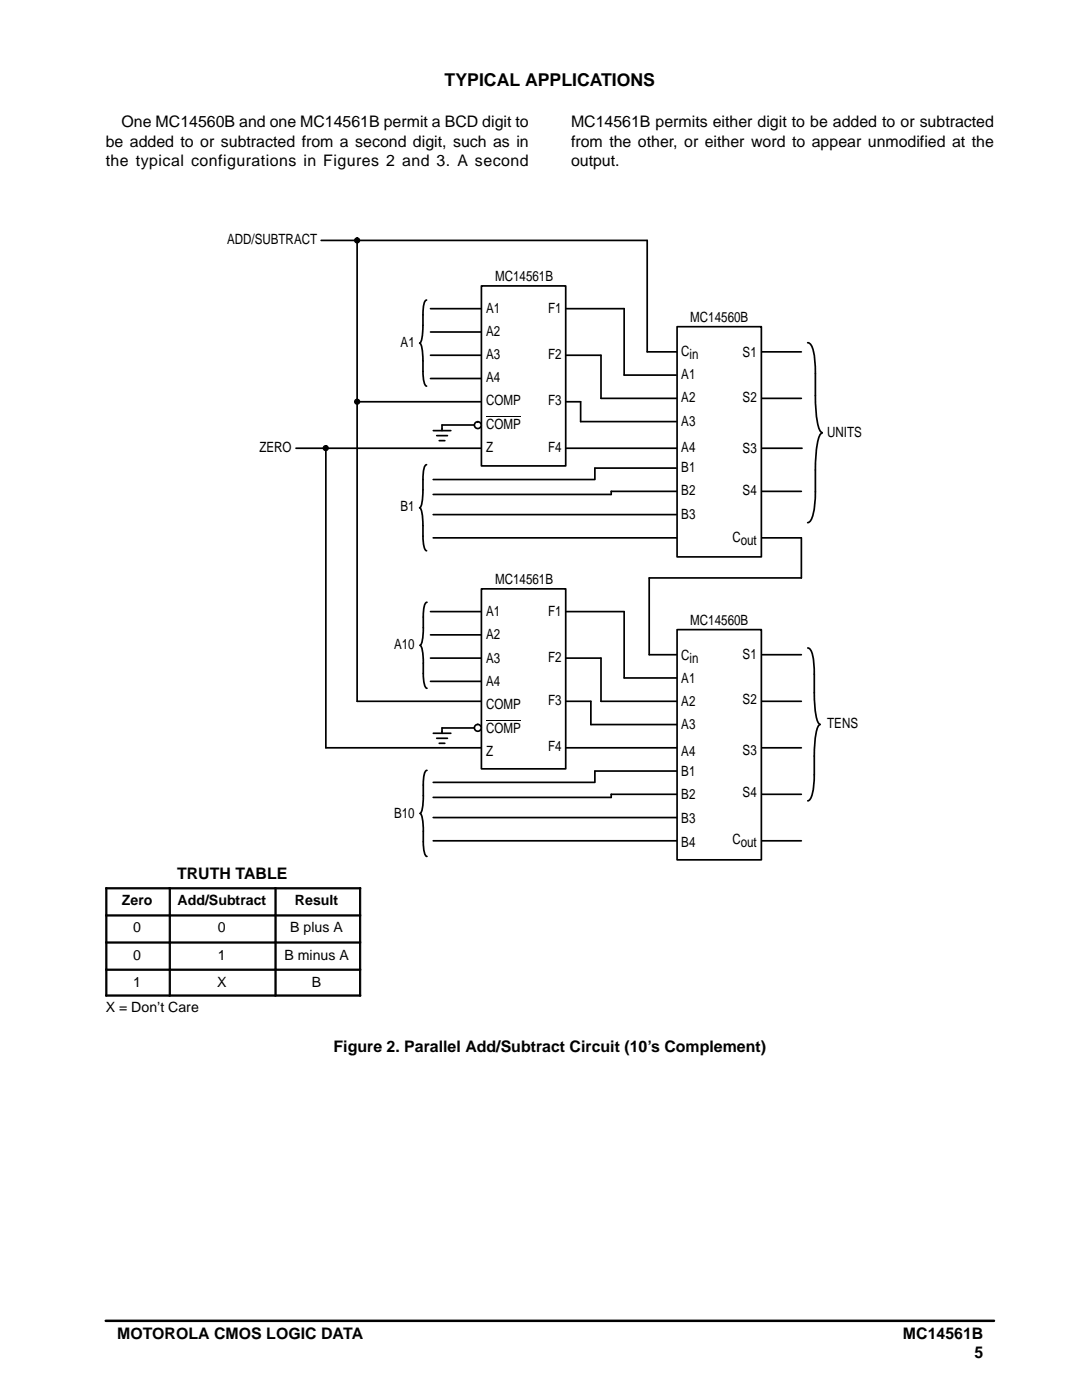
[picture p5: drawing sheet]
<svg xmlns="http://www.w3.org/2000/svg" width="216mm" height="279mm" viewBox="0 0 216 279" stroke-linecap="round" stroke-linejoin="round" font-family="sans-serif">
<path d="M21.1 263.6h177.2" fill="none" stroke="#000" stroke-width=".5"/>
<g fill="none" stroke="#000" stroke-width=".34">
<path d="M64.1 48h65v22.2h30.8M85.9 61.6h38.6M85.9 66.3h10.2M85.9 70.9h34M85.9 75.5h10.2M119.9 79.5h40M124.5 74.9h10.4M59.1 89.5h100.9M71.3 80.2h44.6M88.2 84.8h7.9M115.9 84.1h19M118.7 93.4h16.2"/>
<path d="M122 98.1h37.9M86.4 102.7h48.5M86.4 107.3h73.5"/>
</g>
<path d="M96.1 57.1h16.8v35.9h-16.8z" fill-rule="evenodd" fill="#fff"/>
<path d="M96.1 57.1h16.8v35.9h-16.8z" fill="none" stroke="#000" stroke-width=".34"/>
<path d="M135.1 65.2h16.8v45.9h-16.8z" fill-rule="evenodd" fill="#fff"/>
<g fill="none" stroke="#000" stroke-width=".34">
<path d="M71.3 48v92h46.6v4.6h17.2M119.9 70.9v8.6M124.5 61.6v13.3M135.1 65.2h16.8v45.9h-16.8zM65 89.5v59.7h94.9M86.4 95.7h32.3M88.2 84.8v.8M115.9 80.2v3.9M118.7 93.4v2.2M122 98.1v.6h-35.6M159.9 107.3v8h-30.4v15.4h30.4M85.9 122.1h38.6v13.2h10.6"/>
<path d="M85.9 131.3h34v8.7h40M85.9 126.7h10.2M85.9 136h10.2M86.4 156.1h32.3M96.1 145.3h-7.9v.7M135.1 153.9h-16.4v2.1M159.9 158.5h-37.9v.6h-35.6M86.4 163.2h48.7M86.4 167.8h73.5"/>
</g>
<path d="M135.1 125.7h16.8v45.9h-16.8z" fill-rule="evenodd" fill="#fff"/>
<path d="M135.1 125.7h16.8v45.9h-16.8z" fill="none" stroke="#000" stroke-width=".34"/>
<path d="M96.1 117.5h16.8v35.9h-16.8z" fill-rule="evenodd" fill="#fff"/>
<path d="M96.1 117.5h16.8v35.9h-16.8z" fill="none" stroke="#000" stroke-width=".34"/>
<circle cx="71.3" cy="48" r=".49" fill="#000" stroke="#000" stroke-width=".26"/>
<circle cx="95.3" cy="84.8" r=".68" fill="#fff"/>
<g fill="none" stroke="#000" stroke-width=".34">
<path d="M85.1 59.9a.79 .79 0 0 0-.5 .8l-.2 1.3-.1 4.7a2.15 2.15 0 0 1-.6 1.8M83.7 68.5a2.15 2.15 0 0 1 .6 1.7l.2 5.4a1.57 1.57 0 0 0 .6 1.5M161.2 68.4a1.18 1.18 0 0 1 .9 1l.4 1.6a59.1 59.1 0 0 1 .2 9.3l.3 3.4a5 5 0 0 0 .8 2.5l.3 .1M85.1 92.7a.8 .8 0 0 0-.5 .9l-.2 1.2-.1 4.8a2.15 2.15 0 0 1-.6 1.7M86.5 85.9h3.5M87.1 86.9h2.2M87.6 87.9h1.2M88.2 85.6v.3M164.1 86.4a1.97 1.97 0 0 0-.9 1.7l-.4 3.1-.1 2.6a36.2 36.2 0 0 1-.4 8.7 1.96 1.96 0 0 1-1.1 1.8M83.7 101.4a2.17 2.17 0 0 1 .6 1.7l.2 5.4a1.57 1.57 0 0 0 .6 1.4M83.8 128.8a2.14 2.14 0 0 1 .6 1.7l.2 5.4a1.54 1.54 0 0 0 .6 1.5M85.2 120.2a.78 .78 0 0 0-.6 .8l-.1 1.3-.1 4.8a2.12 2.12 0 0 1-.6 1.7"/>
<path d="M161.2 129.3a1 1 0 0 1 .8 .9l.3 1.3 .2 1.9v6.2l.2 2.2a5.6 5.6 0 0 0 .7 2.6l.2 .1M85.2 153.7a.78 .78 0 0 0-.6 .9l-.1 1.2-.1 4.8a2.14 2.14 0 0 1-.6 1.7M163.6 144.6a2.11 2.11 0 0 0-.8 1.8l-.3 4.5a31 31 0 0 1-.4 7.4 1.68 1.68 0 0 1-.9 1.5M83.8 162.4a2.15 2.15 0 0 1 .6 1.7l.2 5.4a1.54 1.54 0 0 0 .6 1.4"/>
<circle cx="95.3" cy="84.8" r=".68"/>
</g>
<g fill="#000" stroke="#000" stroke-width=".26">
<circle cx="65" cy="89.4" r=".49"/>
<circle cx="71.3" cy="80.2" r=".49"/>
</g>
<circle cx="95.3" cy="145.3" r=".68" fill="#fff"/>
<g fill="none" stroke="#000" stroke-width=".34">
<path d="M86.5 146.3h3.5M87.1 147.3h2.2M87.6 148.3h1.2M88.2 146v.3"/>
<circle cx="95.3" cy="145.3" r=".68"/>
</g>
<path d="M97 83.2h6.9M97 143.8h6.9" fill="none" stroke="#000" stroke-width=".2"/>
<g fill="#000" stroke="#000" stroke-width=".2">
<path d="M21.1 177.2h.2v5.4h-.2z" fill-rule="evenodd"/>
<path d="M21.1 177.2h12.6v.2h-12.6z" fill-rule="evenodd"/>
<path d="M33.8 177.2h.2v5.4h-.2z" fill-rule="evenodd"/>
<path d="M33.8 177.2h21v.2h-21z" fill-rule="evenodd"/>
<path d="M54.9 177.2h.2v5.4h-.2z" fill-rule="evenodd"/>
<path d="M54.9 177.2h17.1v.2h-17.1z" fill-rule="evenodd"/>
<path d="M71.7 177.2h.3v5.4h-.3z" fill-rule="evenodd"/>
<path d="M21.1 182.6h.2v5.4h-.2z" fill-rule="evenodd"/>
<path d="M21.1 182.6h12.6v.2h-12.6z" fill-rule="evenodd"/>
<path d="M21.1 188h.2v5.4h-.2z" fill-rule="evenodd"/>
<path d="M21.1 188h12.6v.2h-12.6z" fill-rule="evenodd"/>
<path d="M21.1 193.4h.2v5.4h-.2z" fill-rule="evenodd"/>
<path d="M21.1 193.4h12.6v.2h-12.6z" fill-rule="evenodd"/>
<path d="M21.1 198.6h12.6v.2h-12.6z" fill-rule="evenodd"/>
<path d="M33.8 182.6h.2v5.4h-.2z" fill-rule="evenodd"/>
<path d="M33.8 182.6h21v.2h-21z" fill-rule="evenodd"/>
<path d="M33.8 188h.2v5.4h-.2z" fill-rule="evenodd"/>
<path d="M33.8 188h21v.2h-21z" fill-rule="evenodd"/>
<path d="M33.8 193.4h.2v5.4h-.2z" fill-rule="evenodd"/>
<path d="M33.8 193.4h21v.2h-21z" fill-rule="evenodd"/>
<path d="M33.8 198.6h21v.2h-21z" fill-rule="evenodd"/>
<path d="M54.9 182.6h.2v5.4h-.2z" fill-rule="evenodd"/>
<path d="M54.9 182.6h17.1v.2h-17.1z" fill-rule="evenodd"/>
<path d="M54.9 188h.2v5.4h-.2z" fill-rule="evenodd"/>
<path d="M54.9 188h17.1v.2h-17.1z" fill-rule="evenodd"/>
<path d="M54.9 193.4h.2v5.4h-.2z" fill-rule="evenodd"/>
<path d="M54.9 193.4h17.1v.2h-17.1z" fill-rule="evenodd"/>
<path d="M54.9 198.6h17.1v.2h-17.1z" fill-rule="evenodd"/>
<path d="M71.7 182.6h.3v5.4h-.3z" fill-rule="evenodd"/>
<path d="M71.7 188h.3v5.4h-.3z" fill-rule="evenodd"/>
<path d="M71.7 193.4h.3v5.4h-.3z" fill-rule="evenodd"/>
</g>
<text font-size="3.5" x="88.7" y="17.2">TYPICAL APPLICATIONS</text>
<g font-size="3.2">
<text x="21.1" y="29.3">be added to or subtracted from a second digit, such as in</text>
<text x="24.3" y="25.4">One MC14560B and one MC14561B permit a BCD digit to</text>
<text x="113.9" y="25.4">MC14561B permits either digit to be added to or subtracted</text>
<text x="113.9" y="29.3">from the other, or either word to appear unmodified at the</text>
<text x="21.1" y="33.1">the typical configurations in Figures 2 and 3. A second</text>
<text x="113.9" y="33.1">output.</text>
<text x="35.3" y="175.4">TRUTH TABLE</text>
<text x="66.6" y="210">Figure 2. Parallel Add/Subtract Circuit (10’s Complement)</text>
<text x="23.4" y="267.1">MOTOROLA CMOS LOGIC DATA</text>
<text x="180.2" y="267.1">MC14561B</text>
<text x="194.5" y="270.9">5</text>
</g>
<g font-size="2.8">
<text x="45.3" y="48.7">ADD/SUBTRACT</text>
<text x="98.8" y="56.1">MC14561B</text>
<text x="97" y="62.4">A1</text>
<text x="109.4" y="62.4">F1</text>
<text x="137.7" y="64.3">MC14560B</text>
<text x="79.9" y="69.2">A1</text>
<text x="97" y="67">A2</text>
<text x="97" y="71.7">A3</text>
<text x="109.4" y="71.7">F2</text>
<text x="135.9" y="71">Cin</text>
<text x="148.2" y="71.2">S1</text>
<text x="97" y="76.3">A4</text>
<text x="135.9" y="75.6">A1</text>
<text x="97" y="80.9">COMP</text>
<text x="109.4" y="80.9">F3</text>
<text x="135.9" y="80.2">A2</text>
<text x="148.2" y="80.2">S2</text>
<text x="97" y="85.6">COMP</text>
<text x="135.9" y="84.9">A3</text>
<text x="165.1" y="87.1">UNITS</text>
<text x="51.8" y="90.2">ZERO</text>
<text x="97" y="90.2">Z</text>
<text x="109.4" y="90.2">F4</text>
<text x="135.9" y="90.2">A4</text>
<text x="135.9" y="94.2">B1</text>
<text x="148.2" y="90.3">S3</text>
<text x="135.9" y="98.8">B2</text>
<text x="148.2" y="98.8">S4</text>
<text x="79.9" y="102">B1</text>
<text x="135.9" y="103.6">B3</text>
<text x="146.1" y="108.1">Cout</text>
<text x="98.8" y="116.6">MC14561B</text>
<text x="97" y="123">A1</text>
<text x="109.4" y="122.9">F1</text>
<text x="137.7" y="124.7">MC14560B</text>
<text x="78.6" y="129.5">A10</text>
<text x="97" y="127.6">A2</text>
<text x="135.9" y="131.7">Cin</text>
<text x="148.2" y="131.5">S1</text>
<text x="97" y="132.3">A3</text>
<text x="97" y="136.9">A4</text>
<text x="109.4" y="132.2">F2</text>
<text x="135.9" y="136.2">A1</text>
<text x="97" y="141.5">COMP</text>
<text x="109.4" y="140.6">F3</text>
<text x="135.9" y="140.8">A2</text>
<text x="148.2" y="140.5">S2</text>
<text x="97" y="146.2">COMP</text>
<text x="109.4" y="150">F4</text>
<text x="135.9" y="145.5">A3</text>
<text x="165.1" y="145.4">TENS</text>
<text x="97" y="150.8">Z</text>
<text x="135.9" y="150.8">A4</text>
<text x="135.9" y="154.9">B1</text>
<text x="148.2" y="150.6">S3</text>
<text x="135.9" y="159.4">B2</text>
<text x="148.2" y="159.1">S4</text>
<text x="78.6" y="163.2">B10</text>
<text x="135.9" y="164.2">B3</text>
<text x="135.9" y="169">B4</text>
<text x="146.1" y="168.4">Cout</text>
<text x="24.3" y="180.7">Zero</text>
<text x="35.4" y="180.7">Add/Subtract</text>
<text x="58.9" y="180.7">Result</text>
<text x="26.6" y="186.1">0</text>
<text x="26.6" y="191.5">0</text>
<text x="43.5" y="186.1">0</text>
<text x="43.5" y="191.5">1</text>
<text x="56.8" y="191.5">B minus A</text>
<text x="57.9" y="186.1">B plus A</text>
<text x="26.6" y="196.9">1</text>
<text x="43.3" y="196.9">X</text>
<text x="62.2" y="196.9">B</text>
<text x="21.1" y="202">X = Don’t Care</text>
</g>
</svg>
